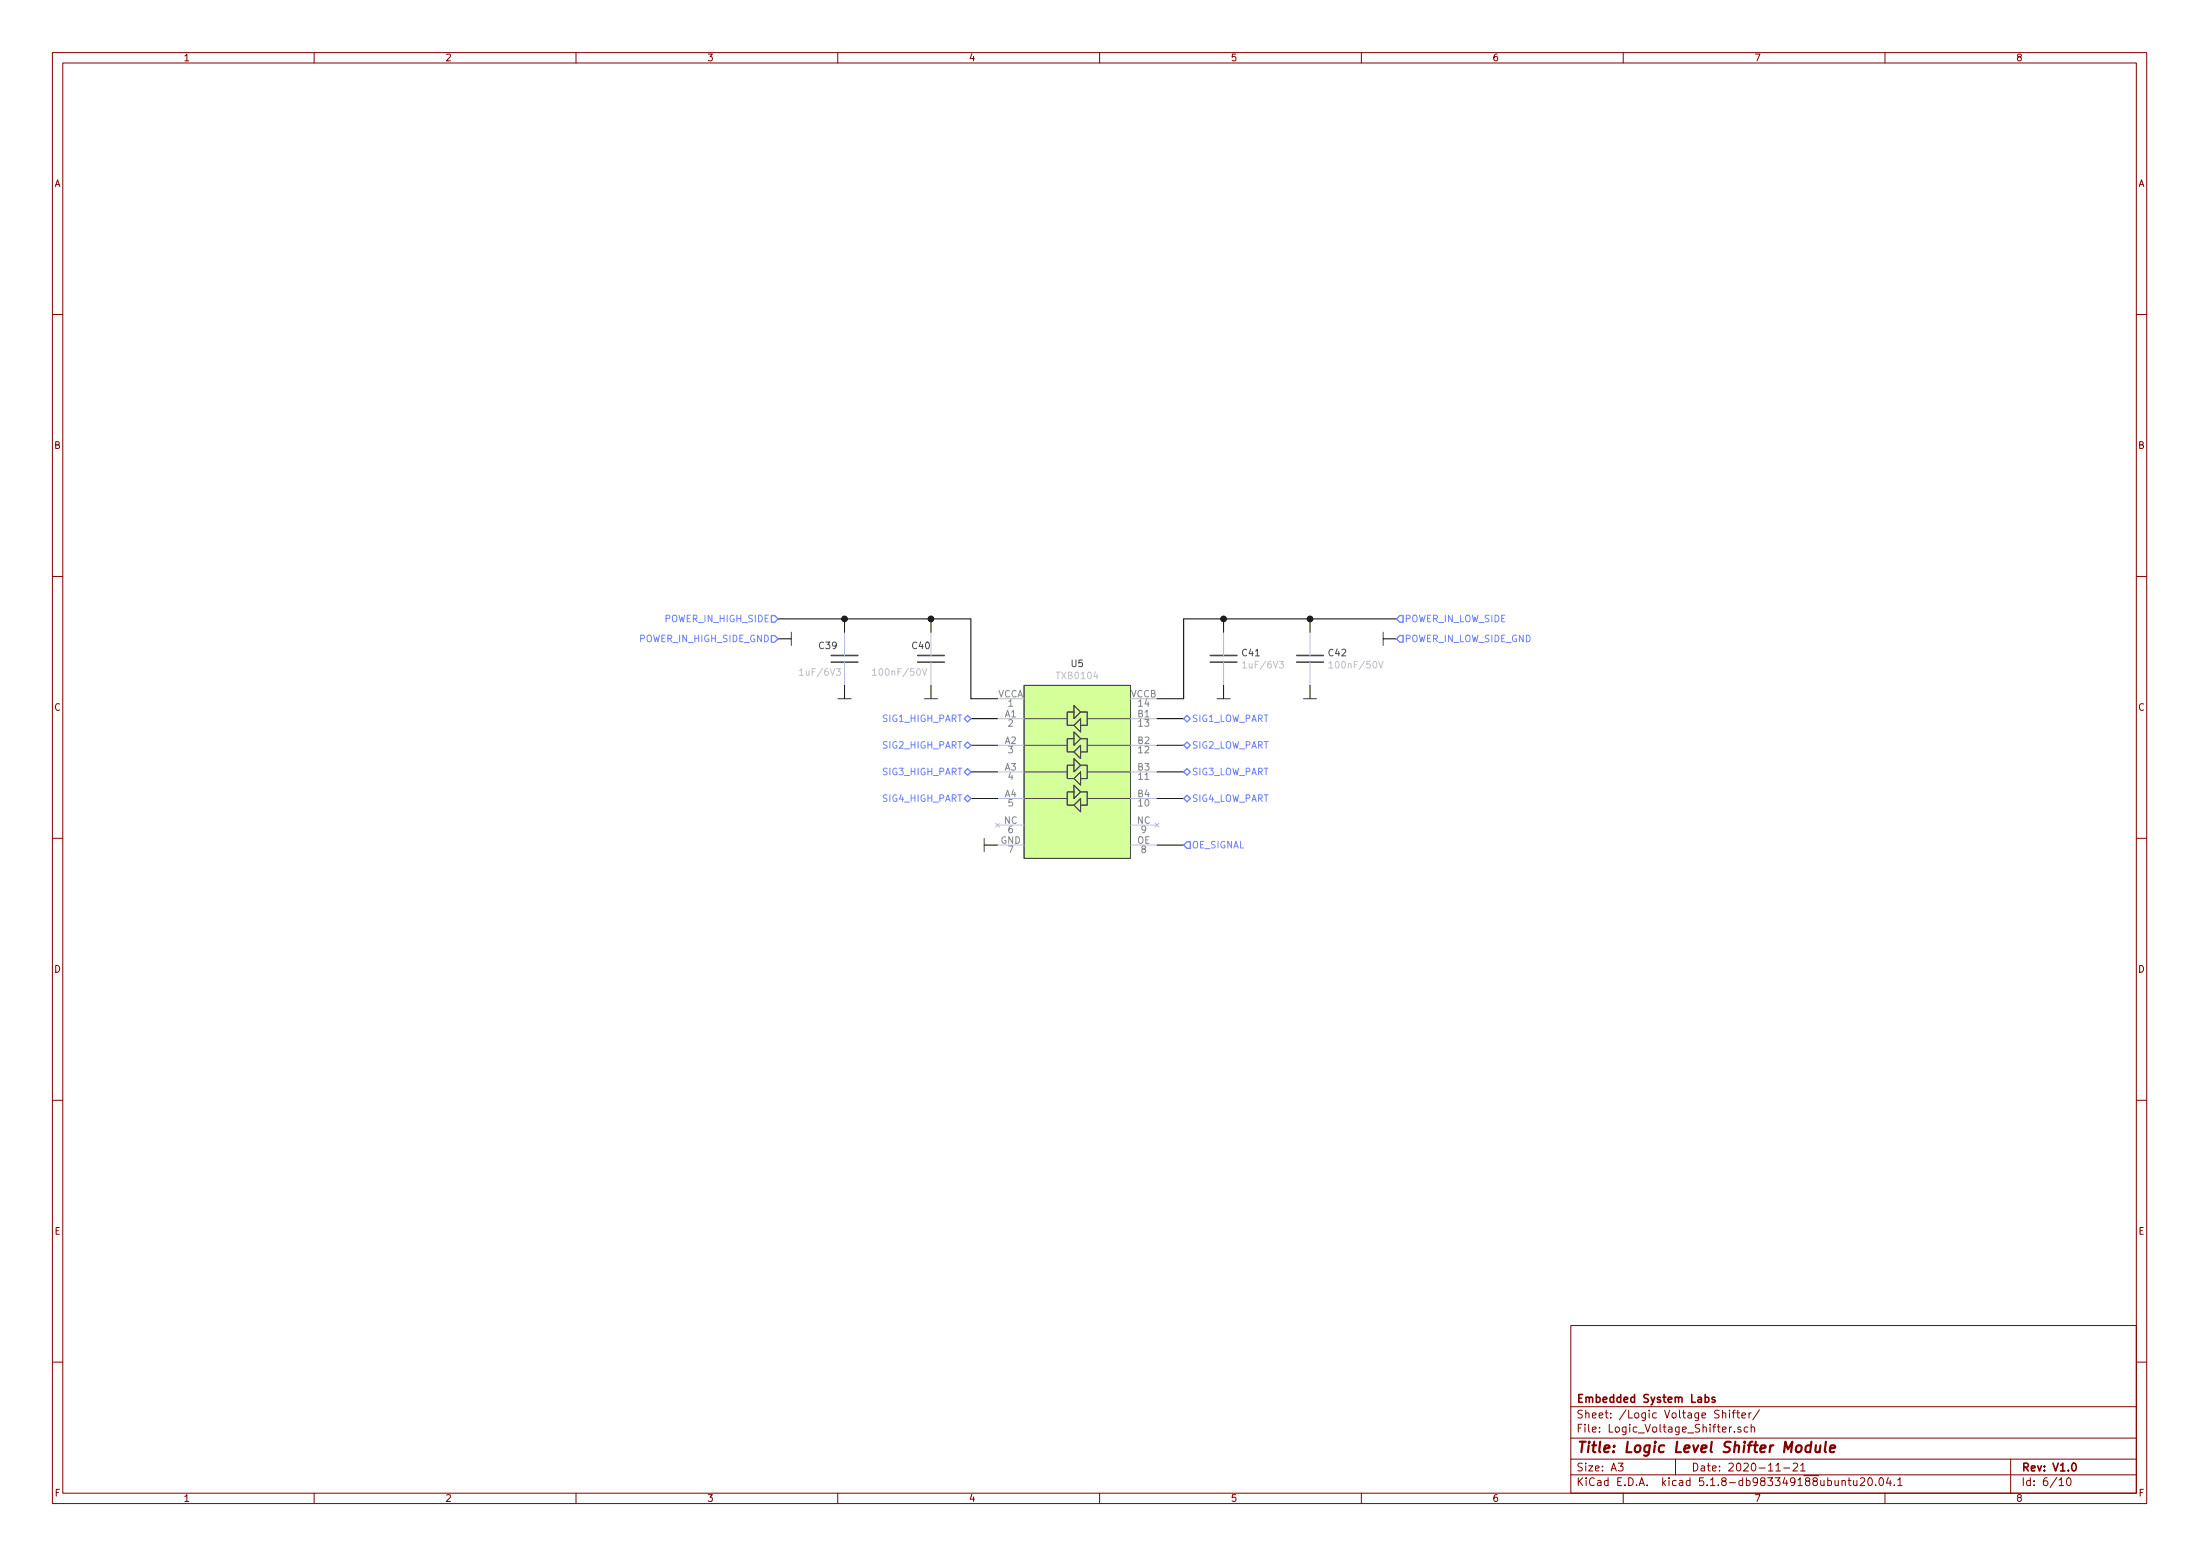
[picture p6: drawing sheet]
EESchema Schematic File Version 4
EELAYER 30 0
EELAYER END
$Descr A3 16535 11693
encoding utf-8
Sheet 7 10
Title "Logic Level Shifter Module"
Date "2020-11-21"
Rev "V1.0"
Comp "Embedded System Labs"
Comment1 ""
Comment2 ""
Comment3 ""
Comment4 ""
$EndDescr
$Comp
L Logic_Voltage_Shifter:TXB0104 U5
U 1 1
P 8100 5800
F 0 "U5" H 8100 6615 50  0000 C CNN
F 1 "TXB0104" H 8100 6524 50  0000 C CNN
F 2 "Logic_Voltage_Shifter:TXB0104_TSSOP14" H 9000 6575 50  0001 C CNN
F 3 "http://www.ti.com/lit/ds/symlink/txb0104.pdf?HQS=TI-null-null-mousermode-df-pf-null-wwe&ts=1590656079105" H 9000 6575 50  0001 C CNN
F 4 "Texas Instruments" H 8100 5800 50  0001 C CNN "Manufacturer"
F 5 "TXB0104PWR" H 8100 5800 50  0001 C CNN "Manufacturer Part Number"
F 6 "Mouser" H 8100 5800 50  0001 C CNN "Supplier"
F 7 "595-TXB0104PWR" H 8100 5800 50  0001 C CNN "Supplier Part Number"
F 8 "https://pl.mouser.com/ProductDetail/Texas-Instruments/TXB0104PWR?qs=oFXvjAmG9EjSF69GpMWq5w%3D%3D" H 8100 5800 50  0001 C CNN "URL"
F 9 "3,81" H 8100 5800 50  0001 C CNN "Price@1pc"
F 10 "1,61" H 8100 5800 50  0001 C CNN "Price@1000pcs"
F 11 "MW" H 8100 5800 50  0001 C CNN "Developer"
F 12 "TSSOP-14" H 8100 5800 50  0001 C CNN "Package"
F 13 "C60708" H 8100 5800 50  0001 C CNN "LCSC Part # (optional)"
	1    8100 5800
	1    0    0    -1  
$EndComp
$Comp
L Capacitors_Smd0603:1uF_0603 C39
U 1 1
P 6350 4950
F 0 "C39" H 6150 5050 50  0000 L CNN
F 1 "1uF/6V3" H 6000 4850 50  0000 L CNN
F 2 "Capacitors_Smd_0603:1uF_0603" H 6200 5150 60  0001 C CNN
F 3 "Capacitors/Smd_0603/Components_Documentation/KEM_C1005_Y5V_SMD.pdf" H 6200 5150 60  0001 C CNN
F 4 "SAMSUNG" H 6350 4950 50  0001 C CNN "Manufacturer"
F 5 "CL10B105KO8NNNC" H 6350 4950 50  0001 C CNN "Manufacturer Part Number"
F 6 "TME" H 6350 4950 50  0001 C CNN "Supplier"
F 7 "CL10B105KO8NNNC" H 6350 4950 50  0001 C CNN "Supplier Part Number"
F 8 "https://www.tme.eu/pl/details/cl10b105ko8nnnc/kondensatory-mlcc-smd-0603/samsung/" H 6350 4950 50  0001 C CNN "URL"
F 9 "0,07530" H 6350 4950 50  0001 C CNN "Price@1pc"
F 10 "0,03514" H 6350 4950 50  0001 C CNN "Price@1000pcs"
F 11 "0603" H 6350 4950 50  0001 C CNN "Package"
	1    6350 4950
	1    0    0    -1  
$EndComp
$Comp
L Capacitors_Smd0603:100nF_0603 C40
U 1 1
P 7000 4950
F 0 "C40" H 6850 5050 50  0000 L CNN
F 1 "100nF/50V" H 6550 4850 50  0000 L CNN
F 2 "Capacitors_Smd_0603:100nF_0603" H 7000 4950 60  0001 C CNN
F 3 "Capacitors/Smd_0603/Components_Documentation/KEM_C1005_Y5V_SMD.pdf" H 7000 4950 60  0001 C CNN
F 4 "SAMSUNG" H 7000 4950 50  0001 C CNN "Manufacturer"
F 5 "CL10B104JB8NNNC" H 7000 4950 50  0001 C CNN "Manufacturer Part Number"
F 6 "TME" H 7000 4950 50  0001 C CNN "Supplier"
F 7 "CL10B104JB8NNNC" H 7000 4950 50  0001 C CNN "Supplier Part Number"
F 8 "https://www.tme.eu/pl/details/cl10b104jb8nnnc/kondensatory-mlcc-smd-0603/samsung/" H 7000 4950 50  0001 C CNN "URL"
F 9 "0,04540" H 7000 4950 50  0001 C CNN "Price@1pc"
F 10 "0,02231" H 7000 4950 50  0001 C CNN "Price@1000pcs"
F 11 "0603" H 7000 4950 50  0001 C CNN "Package"
	1    7000 4950
	1    0    0    -1  
$EndComp
$Comp
L power:GND #PWR0136
U 1 1
P 6350 5250
F 0 "#PWR0136" H 6350 5350 30  0001 C CNN
F 1 "GND" H 6350 5150 30  0001 C CNN
F 2 "" H 6350 5250 60  0000 C CNN
F 3 "" H 6350 5250 60  0000 C CNN
	1    6350 5250
	1    0    0    -1  
$EndComp
$Comp
L power:GND #PWR0141
U 1 1
P 7000 5250
F 0 "#PWR0141" H 7000 5350 30  0001 C CNN
F 1 "GND" H 7000 5150 30  0001 C CNN
F 2 "" H 7000 5250 60  0000 C CNN
F 3 "" H 7000 5250 60  0000 C CNN
	1    7000 5250
	1    0    0    -1  
$EndComp
Wire Wire Line
	7000 5250 7000 5150
Wire Wire Line
	6350 5250 6350 5150
$Comp
L Capacitors_Smd0603:1uF_0603 C41
U 1 1
P 9200 4950
F 0 "C41" H 9331 4996 50  0000 L CNN
F 1 "1uF/6V3" H 9331 4905 50  0000 L CNN
F 2 "Capacitors_Smd_0603:1uF_0603" H 9050 5150 60  0001 C CNN
F 3 "Capacitors/Smd_0603/Components_Documentation/KEM_C1005_Y5V_SMD.pdf" H 9050 5150 60  0001 C CNN
F 4 "SAMSUNG" H 9200 4950 50  0001 C CNN "Manufacturer"
F 5 "CL10B105KO8NNNC" H 9200 4950 50  0001 C CNN "Manufacturer Part Number"
F 6 "TME" H 9200 4950 50  0001 C CNN "Supplier"
F 7 "CL10B105KO8NNNC" H 9200 4950 50  0001 C CNN "Supplier Part Number"
F 8 "https://www.tme.eu/pl/details/cl10b105ko8nnnc/kondensatory-mlcc-smd-0603/samsung/" H 9200 4950 50  0001 C CNN "URL"
F 9 "0,07530" H 9200 4950 50  0001 C CNN "Price@1pc"
F 10 "0,03514" H 9200 4950 50  0001 C CNN "Price@1000pcs"
F 11 "0603" H 9200 4950 50  0001 C CNN "Package"
	1    9200 4950
	1    0    0    -1  
$EndComp
$Comp
L Capacitors_Smd0603:100nF_0603 C42
U 1 1
P 9850 4950
F 0 "C42" H 9981 4996 50  0000 L CNN
F 1 "100nF/50V" H 9981 4905 50  0000 L CNN
F 2 "Capacitors_Smd_0603:100nF_0603" H 9850 4950 60  0001 C CNN
F 3 "Capacitors/Smd_0603/Components_Documentation/KEM_C1005_Y5V_SMD.pdf" H 9850 4950 60  0001 C CNN
F 4 "SAMSUNG" H 9850 4950 50  0001 C CNN "Manufacturer"
F 5 "CL10B104JB8NNNC" H 9850 4950 50  0001 C CNN "Manufacturer Part Number"
F 6 "TME" H 9850 4950 50  0001 C CNN "Supplier"
F 7 "CL10B104JB8NNNC" H 9850 4950 50  0001 C CNN "Supplier Part Number"
F 8 "https://www.tme.eu/pl/details/cl10b104jb8nnnc/kondensatory-mlcc-smd-0603/samsung/" H 9850 4950 50  0001 C CNN "URL"
F 9 "0,04540" H 9850 4950 50  0001 C CNN "Price@1pc"
F 10 "0,02231" H 9850 4950 50  0001 C CNN "Price@1000pcs"
F 11 "0603" H 9850 4950 50  0001 C CNN "Package"
	1    9850 4950
	1    0    0    -1  
$EndComp
$Comp
L power:GND #PWR0142
U 1 1
P 9200 5250
F 0 "#PWR0142" H 9200 5350 30  0001 C CNN
F 1 "GND" H 9200 5150 30  0001 C CNN
F 2 "" H 9200 5250 60  0000 C CNN
F 3 "" H 9200 5250 60  0000 C CNN
	1    9200 5250
	1    0    0    -1  
$EndComp
$Comp
L power:GND #PWR0143
U 1 1
P 9850 5250
F 0 "#PWR0143" H 9850 5350 30  0001 C CNN
F 1 "GND" H 9850 5150 30  0001 C CNN
F 2 "" H 9850 5250 60  0000 C CNN
F 3 "" H 9850 5250 60  0000 C CNN
	1    9850 5250
	1    0    0    -1  
$EndComp
Wire Wire Line
	9850 5250 9850 5150
Wire Wire Line
	9200 5250 9200 5150
Wire Wire Line
	7500 5250 7300 5250
Wire Wire Line
	7300 5250 7300 4650
Wire Wire Line
	7300 4650 7000 4650
Wire Wire Line
	6350 4650 6350 4750
Wire Wire Line
	7000 4750 7000 4650
Connection ~ 7000 4650
Wire Wire Line
	7000 4650 6350 4650
Wire Wire Line
	8700 5250 8900 5250
Wire Wire Line
	8900 5250 8900 4650
Wire Wire Line
	8900 4650 9200 4650
Wire Wire Line
	9850 4650 9850 4750
Wire Wire Line
	9200 4750 9200 4650
Connection ~ 9200 4650
Wire Wire Line
	9200 4650 9850 4650
$Comp
L power:GND #PWR0144
U 1 1
P 7400 6350
F 0 "#PWR0144" H 7400 6450 30  0001 C CNN
F 1 "GND" H 7400 6250 30  0001 C CNN
F 2 "" H 7400 6350 60  0000 C CNN
F 3 "" H 7400 6350 60  0000 C CNN
	1    7400 6350
	0    1    1    0   
$EndComp
Wire Wire Line
	7400 6350 7500 6350
Wire Wire Line
	8700 6350 8900 6350
Wire Wire Line
	8700 6000 8900 6000
Wire Wire Line
	8700 5800 8900 5800
Wire Wire Line
	8700 5600 8900 5600
Wire Wire Line
	8700 5400 8900 5400
Wire Wire Line
	9850 4650 10500 4650
Connection ~ 9850 4650
Wire Wire Line
	6350 4650 5850 4650
Connection ~ 6350 4650
Text HLabel 10500 4650 2    50   Input ~ 0
POWER_IN_LOW_SIDE
Text HLabel 5850 4650 0    50   Input ~ 0
POWER_IN_HIGH_SIDE
Text HLabel 10500 4800 2    50   Input ~ 0
POWER_IN_LOW_SIDE_GND
$Comp
L power:GND #PWR0145
U 1 1
P 10400 4800
F 0 "#PWR0145" H 10400 4900 30  0001 C CNN
F 1 "GND" H 10400 4700 30  0001 C CNN
F 2 "" H 10400 4800 60  0000 C CNN
F 3 "" H 10400 4800 60  0000 C CNN
	1    10400 4800
	0    1    1    0   
$EndComp
Wire Wire Line
	10400 4800 10500 4800
Text HLabel 5850 4800 0    50   Input ~ 0
POWER_IN_HIGH_SIDE_GND
$Comp
L power:GND #PWR0146
U 1 1
P 5950 4800
F 0 "#PWR0146" H 5950 4900 30  0001 C CNN
F 1 "GND" H 5950 4700 30  0001 C CNN
F 2 "" H 5950 4800 60  0000 C CNN
F 3 "" H 5950 4800 60  0000 C CNN
	1    5950 4800
	0    -1   -1   0   
$EndComp
Wire Wire Line
	5950 4800 5850 4800
Text HLabel 8900 6350 2    50   Input ~ 0
OE_SIGNAL
Text HLabel 8900 5400 2    50   BiDi ~ 0
SIG1_LOW_PART
Text HLabel 8900 5600 2    50   BiDi ~ 0
SIG2_LOW_PART
Text HLabel 8900 5800 2    50   BiDi ~ 0
SIG3_LOW_PART
Text HLabel 8900 6000 2    50   BiDi ~ 0
SIG4_LOW_PART
Wire Wire Line
	7500 5400 7300 5400
Wire Wire Line
	7500 5600 7300 5600
Wire Wire Line
	7500 5800 7300 5800
Wire Wire Line
	7500 6000 7300 6000
Text HLabel 7300 6000 0    50   BiDi ~ 0
SIG4_HIGH_PART
Text HLabel 7300 5800 0    50   BiDi ~ 0
SIG3_HIGH_PART
Text HLabel 7300 5600 0    50   BiDi ~ 0
SIG2_HIGH_PART
Text HLabel 7300 5400 0    50   BiDi ~ 0
SIG1_HIGH_PART
$EndSCHEMATC
